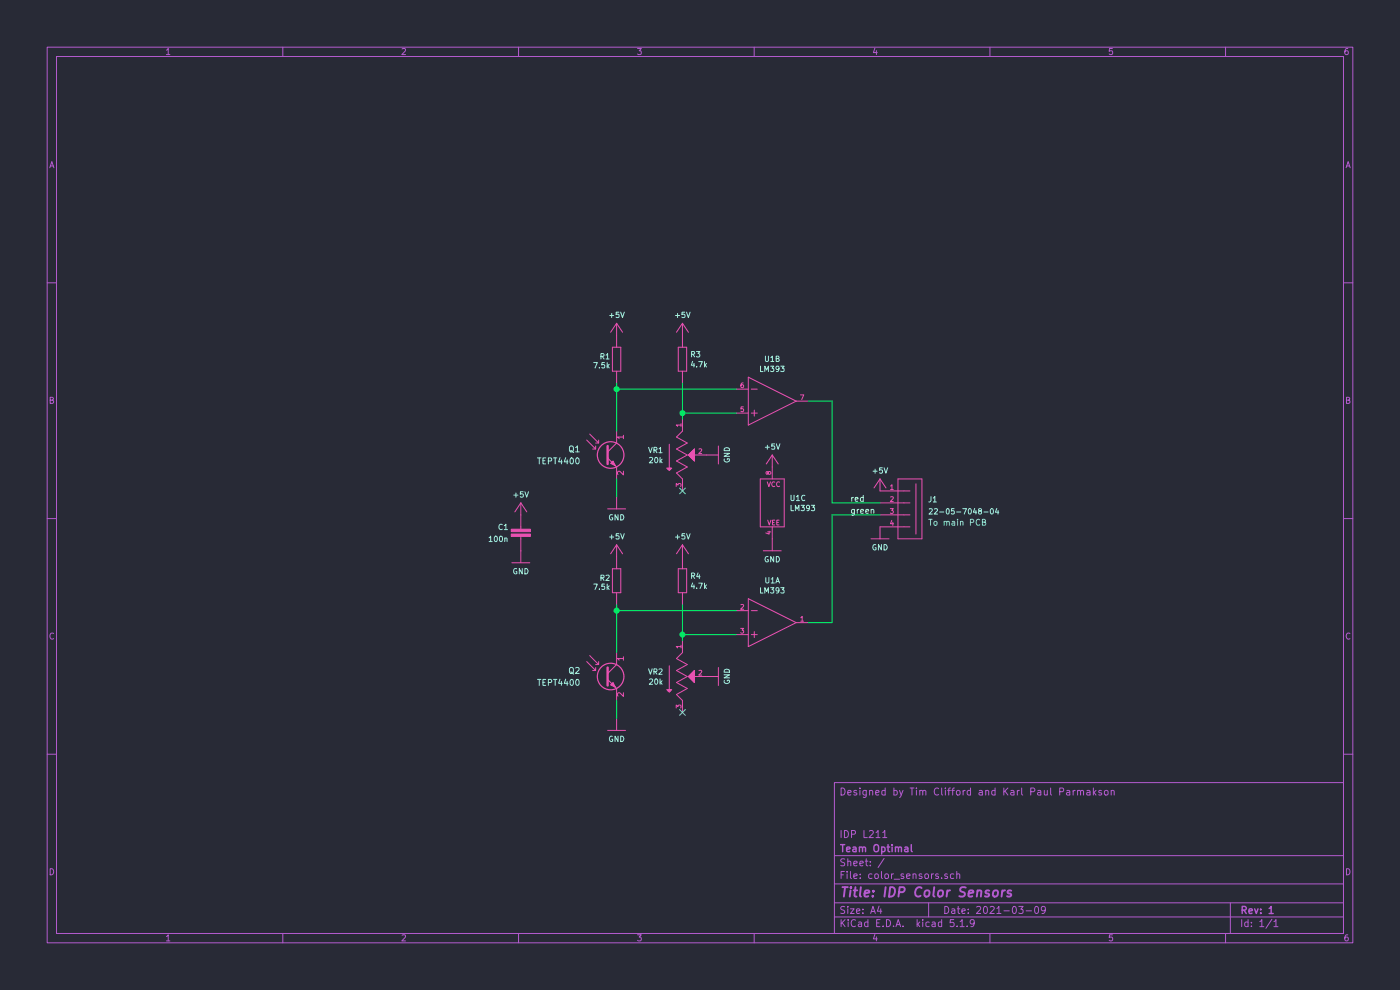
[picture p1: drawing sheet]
EESchema Schematic File Version 4
EELAYER 30 0
EELAYER END
$Descr A4 11693 8268
encoding utf-8
Sheet 1 1
Title "IDP Color Sensors"
Date "2021-03-09"
Rev "1"
Comp "Team Optimal"
Comment1 "IDP L211"
Comment2 ""
Comment3 ""
Comment4 "Designed by Tim Clifford and Karl Paul Parmakson"
$EndDescr
$Comp
L IDP:LM358 U1
U 3 1
P 6450 4200
AR Path="/606B8438" Ref="U1"  Part="3" 
AR Path="/60563E23/606B8438" Ref="U?"  Part="3" 
F 0 "U1" H 6594 4242 45  0000 L CNN
F 1 "LM393" H 6594 4158 45  0000 L CNN
F 2 "IDP_library_DIP08" H 6480 4350 20  0001 C CNN
F 3 "" H 6450 4200 50  0001 C CNN
	3    6450 4200
	1    0    0    -1  
$EndComp
$Comp
L IDP:GND #GND03
U 1 1
P 5150 6100
AR Path="/606B8486" Ref="#GND03"  Part="1" 
AR Path="/60563E23/606B8486" Ref="#GND?"  Part="1" 
F 0 "#GND03" H 5150 6100 45  0001 L BNN
F 1 "GND" H 5150 6030 45  0000 C CNN
F 2 "" H 5150 6100 50  0001 C CNN
F 3 "" H 5150 6100 50  0001 C CNN
	1    5150 6100
	1    0    0    -1  
$EndComp
$Comp
L Sensor_Optical:TEPT4400 Q2
U 1 1
P 5050 5650
AR Path="/606B8492" Ref="Q2"  Part="1" 
AR Path="/60563E23/606B8492" Ref="Q?"  Part="1" 
F 0 "Q2" H 4850 5700 50  0000 R CNN
F 1 "TEPT4400" H 4850 5600 50  0000 R CNN
F 2 "LED_THT:LED_D3.0mm_Clear" H 5530 5510 50  0001 C CNN
F 3 "https://www.vishay.com/docs/81341/tept4400.pdf" H 5050 5650 50  0001 C CNN
	1    5050 5650
	1    0    0    -1  
$EndComp
Wire Wire Line
	6150 5300 5700 5300
Wire Wire Line
	5700 5300 5700 5350
$Comp
L IDP:+5V #P+05
U 1 1
P 5700 4550
AR Path="/606B849C" Ref="#P+05"  Part="1" 
AR Path="/60563E23/606B849C" Ref="#P+?"  Part="1" 
F 0 "#P+05" V 5700 4550 45  0001 L BNN
F 1 "+5V" H 5700 4621 45  0000 C CNN
F 2 "" H 5700 4550 50  0001 C CNN
F 3 "" H 5700 4550 50  0001 C CNN
	1    5700 4550
	1    0    0    -1  
$EndComp
$Comp
L IDP:+5V #P+03
U 1 1
P 5150 4550
AR Path="/606B84A5" Ref="#P+03"  Part="1" 
AR Path="/60563E23/606B84A5" Ref="#P+?"  Part="1" 
F 0 "#P+03" V 5150 4550 45  0001 L BNN
F 1 "+5V" H 5150 4621 45  0000 C CNN
F 2 "" H 5150 4550 50  0001 C CNN
F 3 "" H 5150 4550 50  0001 C CNN
	1    5150 4550
	1    0    0    -1  
$EndComp
$Comp
L IDP:GND #GND05
U 1 1
P 6000 5650
AR Path="/606B84AD" Ref="#GND05"  Part="1" 
AR Path="/60563E23/606B84AD" Ref="#GND?"  Part="1" 
F 0 "#GND05" H 6000 5650 45  0001 L BNN
F 1 "GND" H 6000 5580 45  0000 C CNN
F 2 "" H 6000 5650 50  0001 C CNN
F 3 "" H 6000 5650 50  0001 C CNN
	1    6000 5650
	0    -1   -1   0   
$EndComp
Text Label 7100 4300 0    50   ~ 0
green
Text Label 7100 4200 0    50   ~ 0
red
$Comp
L IDP:+5V #P+01
U 1 1
P 6450 3800
AR Path="/606B84B8" Ref="#P+01"  Part="1" 
AR Path="/60563E23/606B84B8" Ref="#P+?"  Part="1" 
F 0 "#P+01" V 6450 3800 45  0001 L BNN
F 1 "+5V" H 6450 3871 45  0000 C CNN
F 2 "" H 6450 3800 50  0001 C CNN
F 3 "" H 6450 3800 50  0001 C CNN
	1    6450 3800
	1    0    0    -1  
$EndComp
$Comp
L IDP:GND #GND01
U 1 1
P 6450 4600
AR Path="/606B84BE" Ref="#GND01"  Part="1" 
AR Path="/60563E23/606B84BE" Ref="#GND?"  Part="1" 
F 0 "#GND01" H 6450 4600 45  0001 L BNN
F 1 "GND" H 6450 4530 45  0000 C CNN
F 2 "" H 6450 4600 50  0001 C CNN
F 3 "" H 6450 4600 50  0001 C CNN
	1    6450 4600
	1    0    0    -1  
$EndComp
Wire Wire Line
	6950 3350 6750 3350
$Comp
L IDP:+5V #P+06
U 1 1
P 7350 4000
AR Path="/606B84CE" Ref="#P+06"  Part="1" 
AR Path="/60563E23/606B84CE" Ref="#P+?"  Part="1" 
F 0 "#P+06" V 7350 4000 45  0001 L BNN
F 1 "+5V" H 7350 4071 45  0000 C CNN
F 2 "" H 7350 4000 50  0001 C CNN
F 3 "" H 7350 4000 50  0001 C CNN
	1    7350 4000
	1    0    0    -1  
$EndComp
$Comp
L IDP:GND #GND06
U 1 1
P 7350 4500
AR Path="/606B84D4" Ref="#GND06"  Part="1" 
AR Path="/60563E23/606B84D4" Ref="#GND?"  Part="1" 
F 0 "#GND06" H 7350 4500 45  0001 L BNN
F 1 "GND" H 7350 4430 45  0000 C CNN
F 2 "" H 7350 4500 50  0001 C CNN
F 3 "" H 7350 4500 50  0001 C CNN
	1    7350 4500
	1    0    0    -1  
$EndComp
Wire Wire Line
	6950 4200 7350 4200
Wire Wire Line
	6950 4300 7350 4300
$Comp
L IDP:POT VR2
U 1 1
P 5700 5650
F 0 "VR2" V 5658 5492 45  0000 R CNN
F 1 "20k" V 5742 5492 45  0000 R CNN
F 2 "IDP_library_TRIM_3296W-1-250" H 5730 5800 20  0001 C CNN
F 3 "" H 5700 5650 50  0001 C CNN
	1    5700 5650
	0    1    1    0   
$EndComp
Wire Wire Line
	5150 5100 5150 5450
Wire Wire Line
	5150 5850 5150 6000
$Comp
L IDP:LM358 U1
U 2 1
P 6450 3350
AR Path="/603D9088" Ref="U1"  Part="2" 
AR Path="/60563E23/603D9088" Ref="U?"  Part="2" 
F 0 "U1" H 6450 3704 45  0000 C CNN
F 1 "LM393" H 6450 3620 45  0000 C CNN
F 2 "IDP_library_DIP08" H 6480 3500 20  0001 C CNN
F 3 "" H 6450 3350 50  0001 C CNN
	2    6450 3350
	1    0    0    -1  
$EndComp
$Comp
L IDP:GND #GND02
U 1 1
P 5150 4250
AR Path="/603D9094" Ref="#GND02"  Part="1" 
AR Path="/60563E23/603D9094" Ref="#GND?"  Part="1" 
F 0 "#GND02" H 5150 4250 45  0001 L BNN
F 1 "GND" H 5150 4180 45  0000 C CNN
F 2 "" H 5150 4250 50  0001 C CNN
F 3 "" H 5150 4250 50  0001 C CNN
	1    5150 4250
	1    0    0    -1  
$EndComp
$Comp
L Sensor_Optical:TEPT4400 Q1
U 1 1
P 5050 3800
AR Path="/603D90A0" Ref="Q1"  Part="1" 
AR Path="/60563E23/603D90A0" Ref="Q?"  Part="1" 
F 0 "Q1" H 4850 3850 50  0000 R CNN
F 1 "TEPT4400" H 4850 3750 50  0000 R CNN
F 2 "LED_THT:LED_D3.0mm_Clear" H 5530 3660 50  0001 C CNN
F 3 "https://www.vishay.com/docs/81341/tept4400.pdf" H 5050 3800 50  0001 C CNN
	1    5050 3800
	1    0    0    -1  
$EndComp
Wire Wire Line
	6150 3450 5700 3450
Wire Wire Line
	5700 3450 5700 3500
$Comp
L IDP:+5V #P+04
U 1 1
P 5700 2700
AR Path="/603D90AA" Ref="#P+04"  Part="1" 
AR Path="/60563E23/603D90AA" Ref="#P+?"  Part="1" 
F 0 "#P+04" V 5700 2700 45  0001 L BNN
F 1 "+5V" H 5700 2771 45  0000 C CNN
F 2 "" H 5700 2700 50  0001 C CNN
F 3 "" H 5700 2700 50  0001 C CNN
	1    5700 2700
	1    0    0    -1  
$EndComp
$Comp
L IDP:+5V #P+02
U 1 1
P 5150 2700
AR Path="/603D90B2" Ref="#P+02"  Part="1" 
AR Path="/60563E23/603D90B2" Ref="#P+?"  Part="1" 
F 0 "#P+02" V 5150 2700 45  0001 L BNN
F 1 "+5V" H 5150 2771 45  0000 C CNN
F 2 "" H 5150 2700 50  0001 C CNN
F 3 "" H 5150 2700 50  0001 C CNN
	1    5150 2700
	1    0    0    -1  
$EndComp
$Comp
L IDP:GND #GND04
U 1 1
P 6000 3800
AR Path="/603D90B9" Ref="#GND04"  Part="1" 
AR Path="/60563E23/603D90B9" Ref="#GND?"  Part="1" 
F 0 "#GND04" H 6000 3800 45  0001 L BNN
F 1 "GND" H 6000 3730 45  0000 C CNN
F 2 "" H 6000 3800 50  0001 C CNN
F 3 "" H 6000 3800 50  0001 C CNN
	1    6000 3800
	0    -1   -1   0   
$EndComp
Wire Wire Line
	5150 3250 6150 3250
$Comp
L IDP:POT VR1
U 1 1
P 5700 3800
F 0 "VR1" V 5658 3642 45  0000 R CNN
F 1 "20k" V 5742 3642 45  0000 R CNN
F 2 "IDP_library_TRIM_3296W-1-250" H 5730 3950 20  0001 C CNN
F 3 "" H 5700 3800 50  0001 C CNN
	1    5700 3800
	0    1    1    0   
$EndComp
Wire Wire Line
	5150 3250 5150 3600
Wire Wire Line
	5150 4000 5150 4150
Wire Wire Line
	6750 5200 6950 5200
Wire Wire Line
	6950 4300 6950 5200
Wire Wire Line
	6950 3350 6950 4200
$Comp
L IDP:R-EU_0207_5V R4
U 1 1
P 5700 4850
F 0 "R4" V 5658 4913 45  0000 L CNN
F 1 "4.7k" V 5742 4913 45  0000 L CNN
F 2 "IDP_library_0207_5V" H 5730 5000 20  0001 C CNN
F 3 "" H 5700 4850 50  0001 C CNN
	1    5700 4850
	0    1    1    0   
$EndComp
$Comp
L IDP:R-EU_0207_5V R3
U 1 1
P 5700 3000
F 0 "R3" V 5658 3063 45  0000 L CNN
F 1 "4.7k" V 5742 3063 45  0000 L CNN
F 2 "IDP_library_0207_5V" H 5730 3150 20  0001 C CNN
F 3 "" H 5700 3000 50  0001 C CNN
	1    5700 3000
	0    1    1    0   
$EndComp
$Comp
L IDP:R-EU_0207_5V R1
U 1 1
P 5150 3000
F 0 "R1" V 5100 2950 45  0000 R TNN
F 1 "7.5k" V 5200 2950 45  0000 R CNN
F 2 "IDP_library_0207_5V" H 5180 3150 20  0001 C CNN
F 3 "" H 5150 3000 50  0001 C CNN
	1    5150 3000
	0    1    1    0   
$EndComp
Wire Wire Line
	5700 3450 5700 3200
Connection ~ 5700 3450
Wire Wire Line
	5150 3250 5150 3200
Connection ~ 5150 3250
$Comp
L IDP:R-EU_0207_5V R2
U 1 1
P 5150 4850
F 0 "R2" V 5100 4800 45  0000 R TNN
F 1 "7.5k" V 5200 4800 45  0000 R CNN
F 2 "IDP_library_0207_5V" H 5180 5000 20  0001 C CNN
F 3 "" H 5150 4850 50  0001 C CNN
	1    5150 4850
	0    1    1    0   
$EndComp
Wire Wire Line
	5150 5100 6150 5100
Connection ~ 5700 5300
$Comp
L IDP:LM358 U1
U 1 1
P 6450 5200
F 0 "U1" H 6450 5554 45  0000 C CNN
F 1 "LM393" H 6450 5470 45  0000 C CNN
F 2 "IDP_library_DIP08" H 6480 5350 20  0001 C CNN
F 3 "" H 6450 5200 50  0001 C CNN
	1    6450 5200
	1    0    0    -1  
$EndComp
$Comp
L IDP:22-05-7048-04 J1
U 1 1
P 7650 4300
F 0 "J1" H 7550 4200 45  0000 R TNN
F 1 "22-05-7048-04" H 7550 4250 45  0000 R BNN
F 2 "IDP_library_7395-04" H 7680 4450 20  0001 C CNN
F 3 "" H 7650 4300 50  0001 C CNN
	1    7650 4300
	-1   0    0    1   
$EndComp
Wire Wire Line
	5700 5050 5700 5300
Wire Wire Line
	5150 5100 5150 5050
Connection ~ 5150 5100
$Comp
L IDP:+5V #P+0101
U 1 1
P 4350 4200
F 0 "#P+0101" V 4350 4200 45  0001 L BNN
F 1 "+5V" H 4350 4271 45  0000 C CNN
F 2 "" H 4350 4200 50  0001 C CNN
F 3 "" H 4350 4200 50  0001 C CNN
	1    4350 4200
	1    0    0    -1  
$EndComp
$Comp
L IDP:C-EU025-024X044 C1
U 1 1
P 4350 4400
F 0 "C1" H 4250 4400 45  0000 R CNN
F 1 "100n" H 4250 4300 45  0000 R CNN
F 2 "IDP_library_C025-024X044" H 4380 4550 20  0001 C CNN
F 3 "" H 4350 4400 50  0001 C CNN
	1    4350 4400
	1    0    0    -1  
$EndComp
$Comp
L IDP:GND #GND0101
U 1 1
P 4350 4700
F 0 "#GND0101" H 4350 4700 45  0001 L BNN
F 1 "GND" H 4350 4630 45  0000 C CNN
F 2 "" H 4350 4700 50  0001 C CNN
F 3 "" H 4350 4700 50  0001 C CNN
	1    4350 4700
	1    0    0    -1  
$EndComp
NoConn ~ 5700 5950
NoConn ~ 5700 4100
Text Notes 7750 4400 0    50   ~ 0
To main PCB
$EndSCHEMATC
